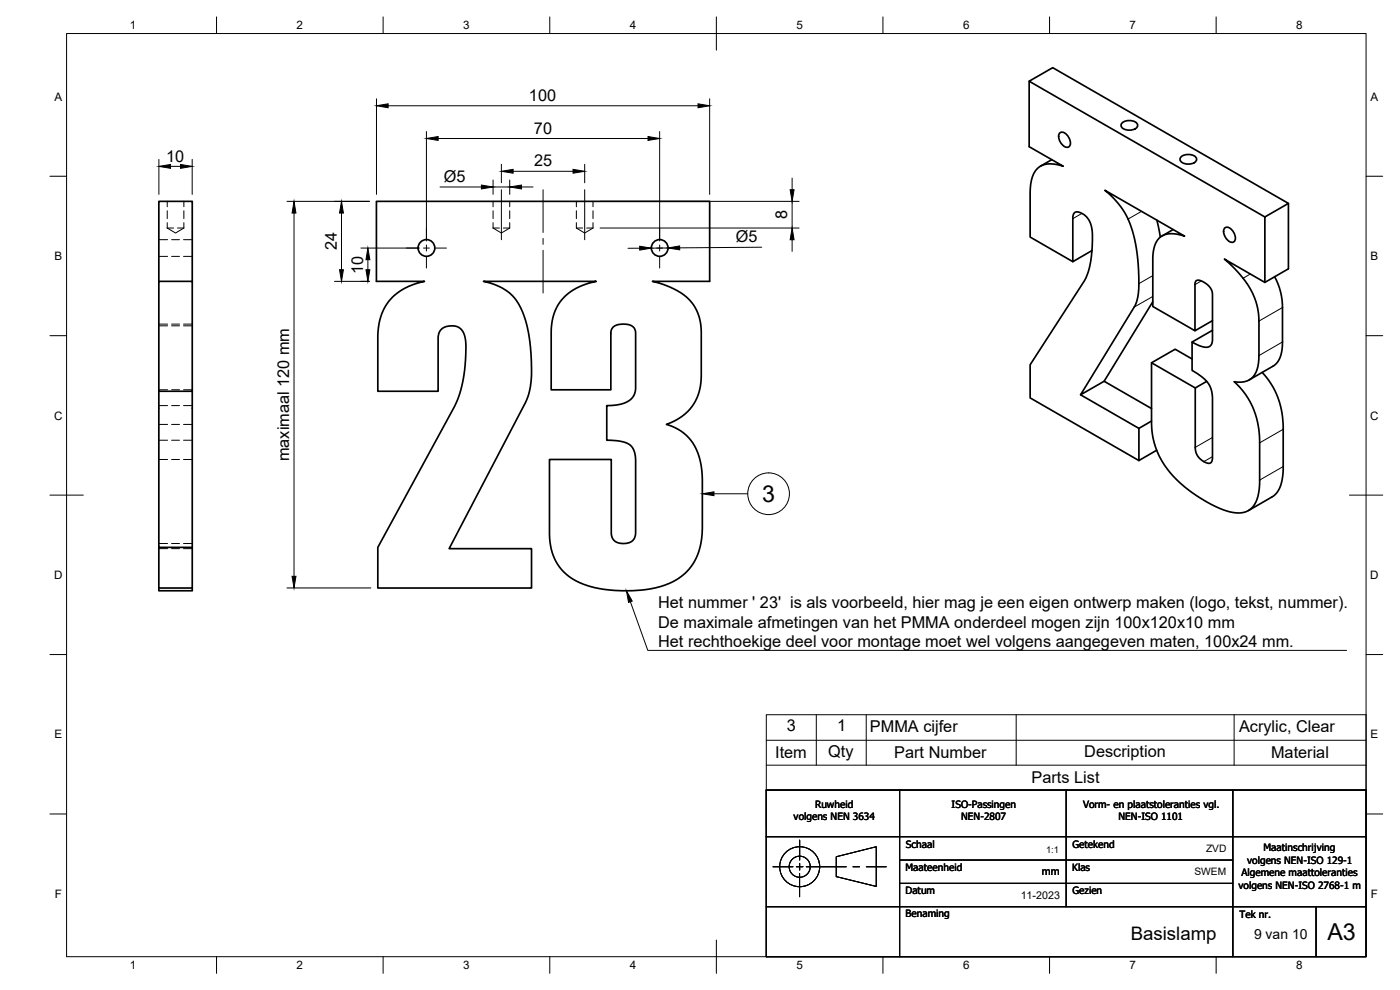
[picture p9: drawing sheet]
<svg xmlns="http://www.w3.org/2000/svg" width="420mm" height="297mm" viewBox="0 0 420 297" stroke-linecap="round" stroke-linejoin="round" font-family="sans-serif">
<!-- layer: Hidden -->
<g fill="none" stroke="#000" stroke-width=".3">
<path d="M47.7 76.9h2.6M47.7 71.9h2.6M50.2 68.4h1.9M50.2 68.4l2.5 1.5 2.5-1.5M50.2 60.4v1.6M50.2 63.2v2.4M50.2 66.8v1.6M51.5 76.9h2.4M51.5 71.9h2.4M53.3 68.4h1.9M55.1 76.9h2.6M55.1 71.9h2.6"/>
<path d="M55.2 60.4v1.6M55.2 63.2v2.4M55.2 66.8v1.6M148 68.4h1.9M148 68.4l2.5 1.5 2.5-1.5M148 60.4v1.6M148 63.2v2.4M148 66.8v1.6M151.1 68.4h1.9M153 60.4v1.6M153 63.2v2.4M153 66.8v1.6"/>
<path d="M173 68.4h1.9M173 68.4l2.5 1.5 2.5-1.5M173 60.4v1.6M173 63.2v2.4M173 66.8v1.6M176.1 68.4h1.9M178 60.4v1.6M178 63.2v2.4M178 66.8v1.6M47.7 97.8h2.6M47.7 97.2h2.6M51.5 97.8h2.4"/>
<path d="M51.5 97.2h2.4M55.1 97.8h2.6M55.1 97.2h2.6M47.7 117h2.6M51.5 117h2.4M55.1 117h2.6M47.7 127.3h2.6M47.7 137.9h2.6M47.7 132.1h2.6M47.7 121.7h2.6M51.5 127.3h2.4M51.5 137.9h2.4"/>
<path d="M51.5 132.1h2.4M51.5 121.7h2.4M55.1 127.3h2.6M55.1 137.9h2.6M55.1 132.1h2.6M55.1 121.7h2.6M47.7 164.6h2.6M47.7 163.1h2.6M51.5 164.6h2.4M51.5 163.1h2.4M55.1 164.6h2.6M55.1 163.1h2.6"/>
</g>
<!-- layer: Visible -->
<g fill="none" stroke="#000" stroke-width=".51">
<path d="M308.9 24.4v19.6l10.2 5.9-2.9-.7-2.7 .1-1.1 .5-1 .7-1.2 1.7-.6 1.8-.4 2.8v14.3l12.8 7.4M336.7 36.9a3.4 3.4 0 0 1 4.7 .3 1.57 1.57 0 0 1-1.8 1.8h-1.3a1.43 1.43 0 0 1-1.5-.5 1.43 1.43 0 0 1-.1-1.6zM315.7 47.9l-3.4 2M317.9 40a1.57 1.57 0 0 1 2.5 .7l.6 1.1a1.44 1.44 0 0 1 .3 1.5 1.44 1.44 0 0 1-1.3 .9 3.4 3.4 0 0 1-2.1-4.2zM354.4 47.1a3.4 3.4 0 0 1 4.7 .3 1.57 1.57 0 0 1-1.8 1.8h-1.3a1.43 1.43 0 0 1-1.5-.6 1.43 1.43 0 0 1-.1-1.5zM113 60.4h100v24h-17.2l5.6 1.9 2.8 1.4 2 1.6 1.6 1.8 1.3 2 .8 2.4 .4 2.1 .2 15.4-.3 2.9-.6 2.4-1.5 3.1-1.7 2.1-2.8 2.2-3.6 1.6 2.2 .9 2.3 1.2 1.6 1.4 1.3 1.4 1.3 2.1 .9 2 1 4.6 .2 2.6v15.2l-.5 4.4-.6 2.5-1.3 2.8-1.5 2.3-2 1.9-1.9 1.4-2.3 1.1-2.5 .9-3.3 .7-3.5 .4-4.5 .2-4-.3-3.9-.6-4.8-1.5-2.4-1.2-1.8-1.4-1.6-1.5-1.2-1.8-1.3-2.6-.5-2-.5-3.8v-22.7h18.6v22.2l.1 1 .5 .8 .7 .7 2 .5 2.3-.4 .9-.6 .5-.8 .3-1.2v-22.4l-.4-2.2-.9-1.6-1.5-1-2.4-.6-3.5-.2v-10.4l3.2-.2 2.6-.8 1.8-1.3 .9-1.9 .2-17.8-.5-1.3-.8-.7-.7-.3-2.4-.1-1.8 .4-1.1 1.2-.2 .8v17.3h-17.9v-18.3l.5-3.2 .7-2.3 1.8-3 1.2-1.3 1.8-1.5 3.6-1.9 3.9-1.1h-33.8l4.1 1.3 3.2 1.8 2.1 2 1.9 3.1 1.6 4.5 1 5.1 .5 6.1-.1 6.3-.7 3.4-.9 2.6-23 44h24.7v11.8h-46.1v-12.2l23.8-43.9 1.1-3.3 .9-4.3 .5-4.5 .1-4.6-.5-3.3-.7-1.3-.9-.8-1.4-.4h-1.7l-1.6 .6-1 .9-.5 1.8v16.3h-18.1v-17.7l.4-2.8 .9-3 1.9-3.3 2.7-2.7 3.3-2 4.8-1.5h-14.4zM327.7 75.2l-5.7 3.3v-13.3l.2-1.1 .7-.5 1.1 .1 1.8 1.1 1.1 1.5 .7 1.7 .3 2.1-.1 3.9-.9 6.4-1.5 3.9-16.2 25.1v10l32.6 18.8M347.2 66.1l1 5.1M352.1 68.9l-3.3 1.9M367.5 68.5a1.57 1.57 0 0 1 2.4 .7l.6 1.1a1.44 1.44 0 0 1 .3 1.5 1.44 1.44 0 0 1-1.3 .9 3.4 3.4 0 0 1-2-4.2zM379.6 65.1l-70.7-40.7 7-4.1 70.8 40.7-7.1 4.1v19.6M386.7 61v19.7l-7.1 4-12.1-7 4.6 4.6 2.9 4 1.9 4.2 .9 4.5v12.6l-.6 3.5-1.1 1.9-1.4 1.1-2 .5-2.3-.1 3.4 3.8 2 3.6 1.3 3.7 .8 4.5 .1 14.9-.2 2.8-.5 1.9-.7 1.6-1.2 1.4-1.4 .8-1.6 .4h-1.6l-3.6-.9-4-1.8-5.5-3.5-3.9-3.1-2.9-3.1-2.2-3.1-1.8-4-.8-2.6-.4-3.2-.1-19.8 7.1-4 5.1 2.9"/>
<path d="M47.7 84.4h10v33h-10zM47.7 84.4v-24h10v24M346 90.5l-14.6 23.9M358.6 99.2l-12.6-7.2v-15.2l.3-2.2 .5-1.6 1.4-1.8 1.6-.9 2.8-.1 2.9 .7-23.9-13.8 2.8 2.6 2.4 2.9 1.7 3 1.4 3.8 .9 3.9 .7 4.7 .3 5.2-.2 4.9-.4 2-.6 1.8-16.3 26.6 7.1-4.1 14.2 8.2M363.9 96.2l-5.3 3v-14.1l.2-.7 .5-.3 1.1 .1 1.8 1.1 1.1 1.2 .5 1 .1 14.7-.5 1.4-1.1 .6-2.1-.4-2.4-1.2M363.9 99.1l-6.1 3.5v8.5l2.7 1.8 1.8 1.7 .8 1.3 .7 2.3 .1 19.4-.3 1.1-.6 .3-1.2-.2-1.8-1.2-.8-1.2-.4-1.2-.1-18.8M382.5 83l1.4 3.3 .9 3.9 .1 12.7-.4 3.2-.7 2-1.3 1.4-7.6 4.5M47.7 117.4v46.8h10v12.2h-10v-12.2M57.7 117.4v46.8M324.3 118.5l17.5 10 3.8-2.2M345.6 108.8l13.1 7.6 3.4-2M378.8 111.7l2 2.5 1.8 3 1.1 2.6 .9 3.2 .5 4.8-.1 14.9-.7 3.1-1.5 2.5-8.1 4.9"/>
<path d="M341.8 128.5v9.7l5.3-3.1M47.7 176.4v.9h10v-.9"/>
<circle cx="128" cy="74.4" r="2.51"/>
<circle cx="198" cy="74.4" r="2.51"/>
</g>
<!-- layer: Visible Narrow -->
<path d="M324.7 64l-2.7 1.6M342.6 63.4l-4.1 2.3M346 82.7l-4.2 2.4M346 88.9l-5.6 3.2M360.5 84.3l-1.9 1.1M375.2 82.2l-2.1 1.3M384.9 92.3l-7.1 4M384.9 102.6l-7.1 4.1M363.9 131.3l-5.2 2.9M363.9 137l-2.6 1.5M385.1 128.8l-7.1 4.1M385.1 140l-7.1 4" fill="none" stroke="#000" stroke-width=".3"/>
<!-- layer: Border -->
<g fill="none" stroke="#000" stroke-width=".3">
<path d="M20 10.1h390v276.9h-390zM65 5.1v5M115 5.1v5M165 5.1v5M215 5.1v10M265 5.1v5M315 5.1v5M365 5.1v5M15 52.9h5M410 52.9h5M15 100.7h5M410 100.7h5"/>
<path d="M15 148.6h10M405 148.6h10M15 196.4h5M410 196.4h5M15 244.2h5M410 244.2h5M65 287v5M115 287v5M165 287v5M215 282.1v9.9M265 287v5M315 287v5"/>
<path d="M365 287v5"/>
</g>
<!-- layer: TitleBlock -->
<g fill="none" stroke="#000" stroke-width=".3">
<path d="M240 252.1v5.9M240 259v2.1M251 257.1l12-3.1v12l-12-3zM232 260.1h6M239 260.1h2M240 262.1v7M242 260.1h12M256 260.1h2M260 260.1h6"/>
<circle cx="240" cy="260" r="6"/>
<circle cx="240" cy="260" r="3.2"/>
</g>
<path d="M230 237.1h180v49.9h-180zM270 237.1v49.9M320 237.1v35M370 237.1v49.9M230 251h180M270 258h100M230 272l180 .1M270 265.1h100M395 272v15" fill="none" stroke="#000" stroke-width=".36"/>
<!-- layer: Parts Lists -->
<path d="M230 214.4h180v22.7h-180zM245 214.4v15.2M260 214.4v15.2M305 214.4v15.2M370.4 214.4v15.2M230 229.6h180M230 222.1h180" fill="none" stroke="#000" stroke-width=".3"/>
<!-- layer: FD_Dimensions -->
<g fill="none" stroke="#000" stroke-width=".3">
<path d="M113 29.6v28.7M116.5 31.7h93M128 39.5v32.8M198 39.5v32.8M213 29.6v28.7M47.7 47.8v10.5M51.2 49.9h3M57.7 47.8v10.5M131.5 41.6h63M132.1 56.1h12.4M148 54v4.3M148 56.1h5"/>
<path d="M150.5 49.3v5.5M153 54v4.3M154 51.4h18M156.5 56.1h3.5M175.5 49.3v5.5M237.7 53.4v3.5M86.1 60.4h24.8M88.2 63.9v109M102.5 63.9v17M108.3 74.4h17.6M110.4 77.9v3M180.1 60.4h59.7"/>
<path d="M180.1 68.4h59.7M192 74.5h-3.5M200.5 74.4l-5 .1M228.6 74.2l-24.6 .2M237.7 60.4v8M237.7 71.9v3.5M100.4 84.4h10.5M86.1 176.4h25.2"/>
</g>
<g fill="#000" stroke="#000" stroke-width=".3">
<path d="M113 31.7l3.5-.6v1.2zM209.5 31.1l3.5 .6-3.5 .6zM47.7 49.9l3.5-.6v1.2zM54.2 49.3l3.5 .6-3.5 .6zM128 41.6l3.5-.6v1.1zM144.5 55.5l3.5 .6-3.5 .6zM150.5 51.4l3.5-.6v1.2zM153 56.1l3.5-.6v1.2zM172 50.8l3.5 .6-3.5 .6zM194.5 41l3.5 .6-3.5 .5zM237.1 56.9h1.2l-.6 3.5zM88.2 60.4l.6 3.5h-1.1z"/>
<path d="M102.5 60.4l.6 3.5h-1.2zM110.4 74.4l.6 3.5h-1.2zM192 73.9l3.5 .6-3.5 .5zM200.5 74.4l3.5-.6v1.2zM237.7 68.4l.6 3.5h-1.2zM101.9 80.9h1.2l-.6 3.5zM109.8 80.9h1.2l-.6 3.5zM87.7 172.9h1.1l-.6 3.5z"/>
</g>
<!-- layer: Smart Centers -->
<g fill="none" stroke="#000" stroke-width=".3">
<path d="M150.5 56.9v15M163 56.9v12.9M175.5 56.9v15M122 74.4h3.3M127.1 74.4h1.8M128 68.4v3.3M128 73.5v1.8M128 77.1v3.3M130.7 74.4h3.3M163 71.5v1.8M163 75.1v12.8M192 74.4h3.3"/>
<path d="M197.1 74.4h1.8M198 68.4v3.3M198 73.5v1.8M198 77.1v3.3M200.7 74.4h3.3"/>
</g>
<!-- layer: Balloons -->
<g fill="none" stroke="#000" stroke-width=".3">
<path d="M214.3 148.2h10.1"/>
<circle cx="230.7" cy="148.1" r="6.3"/>
</g>
<path d="M210.8 148.2l3.5-.6v1.1z" fill="#000" stroke="#000" stroke-width=".3"/>
<!-- layer: Leaders -->
<path d="M188 177.3l1.7 3-1.1 .4z" fill="#000" stroke="#000" stroke-width=".3"/>
<path d="M189.2 180.6l5.2 14.5h209.7" fill="none" stroke="#000" stroke-width=".3"/>
<g font-size="7">
<text x="228.7" y="150.6">3</text>
<text x="398.4" y="282">A3</text>
</g>
<text font-size="5.6" x="339.3" y="282">Basislamp</text>
<g font-size="4.9">
<text x="158.7" y="30.3">100</text>
<text x="160.3" y="40.1">70</text>
<text x="49.8" y="48.5">10</text>
<text x="160.3" y="49.9">25</text>
<text x="133.2" y="54.6">Ø5</text>
<text x="236.3" y="65.8" transform="rotate(-90 236.3 65.8)">8</text>
<text x="101.1" y="75.1" transform="rotate(-90 101.1 75.1)">24</text>
<text x="220.9" y="72.7">Ø5</text>
<text x="108.9" y="82.3" transform="rotate(-90 108.9 82.3)">10</text>
<text x="86.8" y="138.4" transform="rotate(-90 86.8 138.4)">maximaal 120 mm</text>
<text x="197.5" y="182.4">Het nummer ' 23' is als voorbeeld, hier mag je een eigen ontwerp maken (logo, tekst, nummer).</text>
<text x="197.5" y="188.3">De maximale afmetingen van het PMMA onderdeel mogen zijn 100x120x10 mm</text>
<text x="197.5" y="194.1">Het rechthoekige deel voor montage moet wel volgens aangegeven maten, 100x24 mm.</text>
<text x="236.1" y="219.4">3</text>
<text x="251.3" y="219.4">1</text>
<text x="261.1" y="219.5">PMMA cijfer</text>
<text x="371.9" y="219.5">Acrylic, Clear</text>
<text x="232.6" y="227.6">Item</text>
<text x="248.6" y="227.1">Qty</text>
<text x="268.4" y="227.6">Part Number</text>
<text x="325.4" y="227.1">Description</text>
<text x="381.5" y="227.6">Material</text>
<text x="309.6" y="235">Parts List</text>
</g>
<text font-size="4.2" x="376.3" y="281.9">9 van 10</text>
<g font-size="3.5">
<text x="39" y="8.8">1</text>
<text x="89" y="8.8">2</text>
<text x="139" y="8.8">3</text>
<text x="189" y="8.8">4</text>
<text x="239" y="8.8">5</text>
<text x="289" y="8.8">6</text>
<text x="339" y="8.8">7</text>
<text x="389" y="8.8">8</text>
<text x="16.3" y="30.2">A</text>
<text x="411.3" y="30.2">A</text>
<text x="16.3" y="78">B</text>
<text x="411.3" y="78">B</text>
<text x="16.2" y="125.9">C</text>
<text x="411.2" y="125.9">C</text>
<text x="16.2" y="173.7">D</text>
<text x="411.2" y="173.7">D</text>
<text x="16.3" y="221.6">E</text>
<text x="411.3" y="221.6">E</text>
<text x="16.4" y="269.4">F</text>
<text x="411.4" y="269.4">F</text>
<text x="39" y="290.8">1</text>
<text x="89" y="290.8">2</text>
<text x="139" y="290.8">3</text>
<text x="189" y="290.8">4</text>
<text x="239" y="290.8">5</text>
<text x="289" y="290.8">6</text>
<text x="339" y="290.8">7</text>
<text x="389" y="290.8">8</text>
</g>
<g font-size="3.2">
<text x="312.7" y="262.5">mm</text>
<text x="306.3" y="269.7">11-2023</text>
</g>
<g font-size="3.1">
<text x="361.9" y="255.6">ZVD</text>
<text x="358.5" y="262.6">SWEM</text>
</g>
<g font-size="3">
<text x="244.6" y="242.3">Ruwheid</text>
<text x="285.6" y="242.3">ISO-Passingen</text>
<text x="325" y="242.3">Vorm- en plaatstoleranties vgl.</text>
<text x="238.2" y="246.1">volgens NEN 3634</text>
<text x="288.5" y="246">NEN-2807</text>
<text x="335.7" y="246.1">NEN-ISO 1101</text>
<text x="271.9" y="254.3">Schaal</text>
<text x="321.9" y="254.3">Getekend</text>
<text x="379.2" y="255.3">Maatinschrijving</text>
<text x="271.8" y="261.4">Maateenheid</text>
<text x="321.8" y="261.4">Klas</text>
<text x="372.6" y="262.9">Algemene maattoleranties</text>
<text x="374.3" y="259.1">volgens NEN-ISO 129-1</text>
<text x="271.8" y="268.3">Datum</text>
<text x="321.9" y="268.3">Gezien</text>
<text x="371.7" y="266.6">volgens NEN-ISO 2768-1 m</text>
<text x="271.8" y="275.3">Benaming</text>
<text x="372" y="275.3">Tek nr.</text>
</g>
<text font-size="2.8" x="313.9" y="255.8">1:1</text>
</svg>
